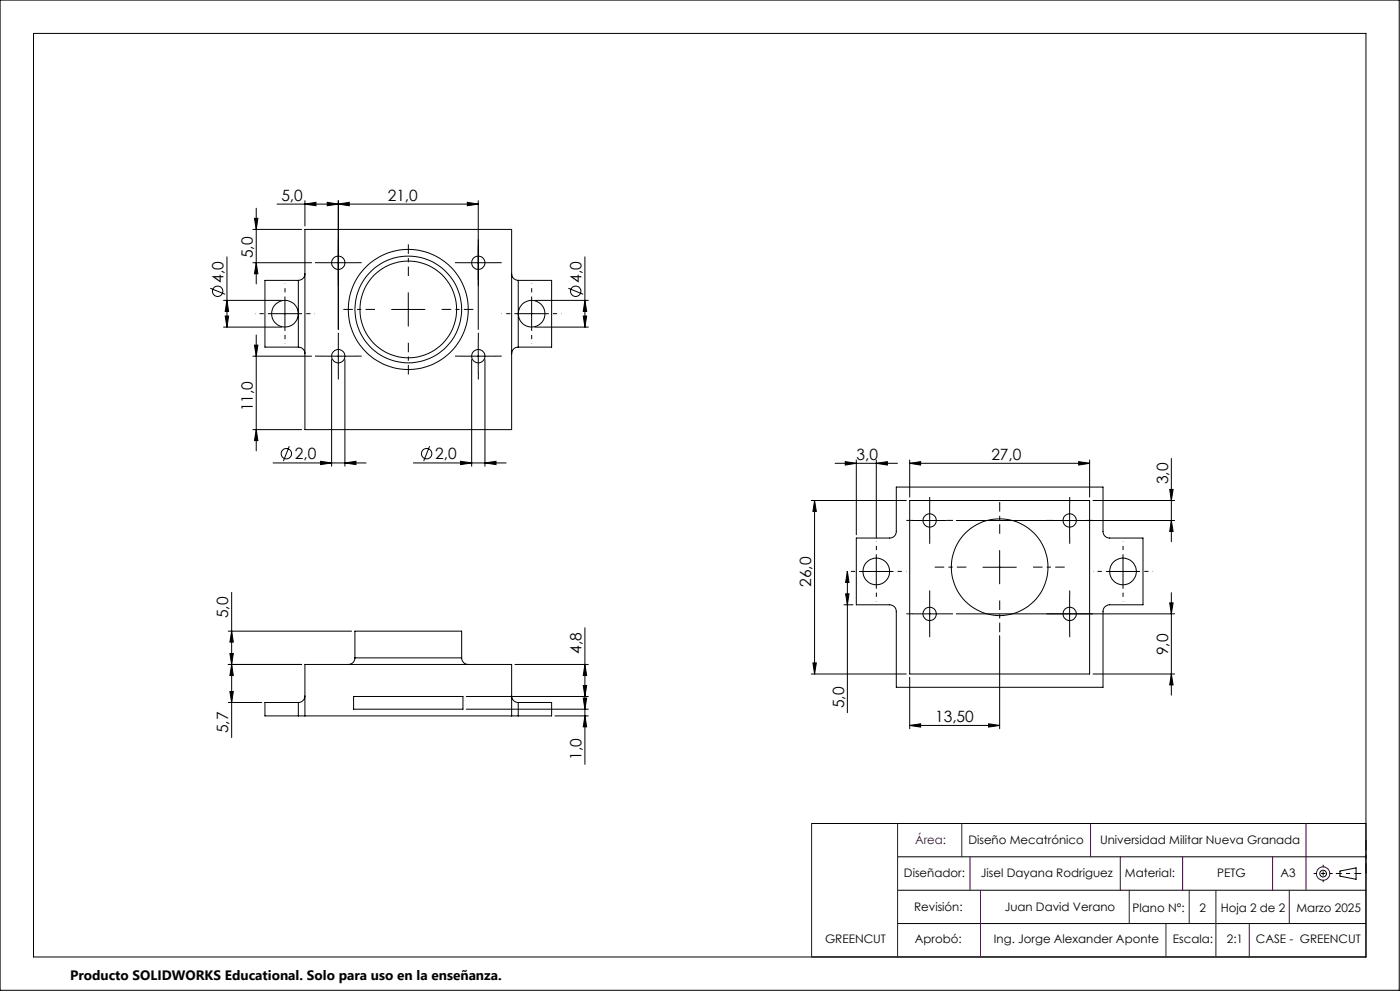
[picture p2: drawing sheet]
<svg xmlns="http://www.w3.org/2000/svg" width="420mm" height="297mm" viewBox="0 0 420 297" stroke-linecap="round" stroke-linejoin="round" font-family="sans-serif">
<g fill="none" stroke="#000" stroke-width=".3">
<path d="M0 0h419.8v296.8h-419.8zM10.1 10h399.7v276.8h-399.7zM68.1 77v21M75.8 68.8h14.7M75.8 78.7h17.7M76.3 65.4h1.1l-.5 3.4zM76.9 78.7l.5 3.4h-1.1zM76.9 62.4v22.7M83.1 61.2h60.4M91.5 61.2l3.3-.6v1.1zM91.5 68.8h62v60h-62zM91.5 60.1v7.6"/>
<path d="M96.5 78.7h10M98.2 60.6l3.3 .6-3.3 .5zM101.5 61.2l3.3-.6v1.1zM101.5 60.1v38.6M138.5 78.7h10M140.2 60.6l3.3 .6-3.3 .5zM143.5 60.1v38.6M175.5 77v21M63.1 86.4l4.4 1.8M67.1 90h17.4M67.1 98h17.4M67.6 94.7h1l-.5 3.3z"/>
<path d="M68.1 90l.5 3.3h-1zM80.5 94h10M85.5 89v10M89.5 84v20M89.5 84h-10v20h10M91.5 82a1.97 1.97 0 0 1-2 2M117.5 92.7h10M122.5 87.7v10.1M153.5 82a1.97 1.97 0 0 0 2 2M154.5 94h10M155.5 84v20M155.5 84h10v20h-10"/>
<path d="M159.5 89v10M160.5 90h16M160.5 98h16M170.5 86.4l4.4 1.8M175 94.7h1l-.5 3.3zM175.5 90l.5 3.3h-1zM75.8 106.7h17.7M76.3 103.4h1.1l-.5 3.3zM76.9 100.4v34.7M89.5 104a1.97 1.97 0 0 1 2 2M96.5 106.7h10M99.5 107.7v32"/>
<path d="M101.5 101.7v10.1M103.5 107.7v32M138.5 106.7h10M141.5 107.7v32M143.5 101.7v10.1M145.5 107.7v32M155.5 104a1.97 1.97 0 0 0-2 2M75.8 128.8h14.7M76.9 128.8l.5 3.2h-1.1zM81.9 138.7h27.9M86.8 133.7l-1.8 4.5M96.2 138.3l3.3 .4-3.3 .5z"/>
<path d="M103.5 138.7l3.3-.4v.9zM124 138.7h27.8M128.9 133.7l-1.8 4.5M138.2 138.3l3.3 .4-3.3 .5zM145.5 138.7l3.3-.4v.9zM250.5 138.8h18.7M253.6 138.4l3.3 .4-3.3 .6zM256.9 137.9v22.4M262.9 138.8l3.3-.4v1zM262.9 137.9v23.4M272.9 138.8l3.3-.4v1zM272.9 137.9v11.1"/>
<path d="M272.9 138.8h54M323.6 138.4l3.3 .4-3.3 .6zM326.9 137.9v11.1M351.4 137.4v24.9M243.4 150h28.5M244.4 150l.5 3.3h-1zM244.4 150v52M268.9 146h62v13.3a1.93 1.93 0 0 0 2 2h10v20h-10a1.99 1.99 0 0 0-2 2v22.7h-62v-22.7a1.99 1.99 0 0 0-2-2h-10v-20h10a1.93 1.93 0 0 0 2-2zM272.9 150h54v52h-54zM273.9 156h10M278.9 151v10M286.9 156h65.5"/>
<path d="M320.9 151v10M327.9 150h24.5M350.9 146.7h1l-.5 3.3zM351.4 156l.5 3.3h-1zM69.5 177.5v43.5M253.7 178h1l-.5 3.3zM254.2 171.3l.5 3.3h-1zM254.2 171.3v42.3M257.9 171.3h10M262.9 166.3v10M278.9 179v10M294.9 170h10"/>
<path d="M299.9 165v10M320.9 179v10M331.9 171.3h10M336.9 166.3v10M351.4 177.6v30.7M68.5 199.1h22M68.5 189.2h37M69 195.9h1l-.5 3.2zM69.5 189.2l.5 3.2h-1zM69.5 199.1l.5 3.4h-1zM106.5 197.2a1.93 1.93 0 0 1-2 1.9M106.5 197.2v-8h32v8"/>
<path d="M106.5 197.2h32M138.5 197.2a1.93 1.93 0 0 0 2 1.9M154.5 199.1h22M175.5 199.1l.5 3.4h-1zM175.5 188.1v41M243.9 198.7h1l-.5 3.3zM253.2 181.3h2.7M273.9 184h10M286.9 184h65.5M299.9 190.5v27.9M350.9 180.7h1l-.5 3.3zM68.5 210.5h10"/>
<path d="M69 207.3h1l-.5 3.2zM89.5 214.6h2M89.5 210.5v4.1M89.5 210.5h-10v4.1h10M91.5 208.6a1.97 1.97 0 0 1-2 1.9M91.5 214.6v-15.5h62v15.5M91.5 214.6h62M106.1 208.7h32.8v3.8h-32.8zM139.9 212.5h36.6M139.9 208.7h36.6M153.5 208.6a1.97 1.97 0 0 0 2 1.9M153.5 214.6h2"/>
<path d="M155.5 210.5v4.1M155.5 210.5h10v4.1h-10M166.5 214.6h10M175 205.5h1l-.5 3.2zM175 209.2h1l-.5 3.3zM175.5 214.6l.5 3.2h-1zM243.4 202h28.5M272.9 217.4l3.3-.5v1zM272.9 203v15.4M272.9 217.4h27M296.6 216.9l3.3 .5-3.3 .5zM327.9 202h24.5"/>
<path d="M351.4 202l.5 3.3h-1zM243.5 246.8h166.3M269.3 256.8h140.5M269.3 266.8h140.5M269.3 276.8h140.5M400.9 261.8h1.1M402 261.1l4.8-1v3.4l-4.8-.9zM406.8 261.8h1.5"/>
<circle cx="101.5" cy="78.7" r="1.99"/>
<circle cx="143.5" cy="78.7" r="1.99"/>
<circle cx="65.3" cy="87.3" r="1.55"/>
<circle cx="85.5" cy="94" r="4"/>
<circle cx="122.5" cy="92.7" r="14.5"/>
<circle cx="122.5" cy="92.7" r="16"/>
<circle cx="122.5" cy="92.7" r="18"/>
<circle cx="159.5" cy="94" r="4"/>
<circle cx="172.7" cy="87.3" r="1.55"/>
<circle cx="101.5" cy="106.8" r="1.99"/>
<circle cx="143.5" cy="106.8" r="1.99"/>
<circle cx="85.9" cy="136" r="1.56"/>
<circle cx="128" cy="136" r="1.56"/>
<circle cx="278.9" cy="156" r="2"/>
<circle cx="320.9" cy="156" r="2"/>
<circle cx="262.9" cy="171.3" r="4"/>
<circle cx="299.9" cy="170" r="14.5"/>
<circle cx="336.9" cy="171.2" r="4"/>
<circle cx="278.9" cy="184" r="2"/>
<circle cx="320.9" cy="184" r="2"/>
<circle cx="396.9" cy="261.8" r="1.01"/>
</g>
<g fill="none" stroke="#400040" stroke-width=".3">
<path d="M243.5 246.8v40M269.3 246.8v40M288.5 246.8v10M291 256.8v10M327.2 246.8v10M336.1 256.8v10M354.8 256.8v10M381.8 256.8v10M391.8 246.8v20M294.1 266.8v20M338.8 266.8v10M349.8 276.8v10"/>
<path d="M356.8 266.8v10M364.8 266.8v20M374.8 276.8v10M386.8 266.8v10"/>
<circle cx="396.9" cy="261.8" r="2"/>
</g>
<path d="M112.5 92.7h-9.5M122.5 82.7v-9.5M132.5 92.7h9.5M122.5 102.7v9.5M299.9 160v-9.5M289.9 170h-9.5M299.9 180v9.5M309.9 170h9.5" fill="none" stroke="#000" stroke-width=".3" stroke-dasharray="15.2 1.3 1.3 1.3" stroke-dashoffset="12.4" stroke-linecap="butt"/>
<g fill="none" stroke="#000" stroke-width=".3" stroke-dasharray="15.2 1.3 1.3 1.3" stroke-linecap="butt">
<path d="M96.5 78.7h-2M101.5 73.7v-2M106.5 78.7h2M138.5 78.7h-2M143.5 73.7v-2M148.5 78.7h2M101.5 83.7v2M143.5 83.7v2M96.5 106.7h-2M101.5 101.7v-2M101.5 111.7v2M106.5 106.7h2"/>
<path d="M138.5 106.7h-2M143.5 101.7v-2M143.5 111.7v2M148.5 106.7h2M273.9 156h-2M278.9 151v-2M283.9 156h2M315.9 156h-2M320.9 151v-2M325.9 156h2M278.9 161v2M278.9 179v-2"/>
<path d="M320.9 161v2M320.9 179v-2M273.9 184h-2M278.9 189v2M283.9 184h2M315.9 184h-2M320.9 189v2M325.9 184h2"/>
</g>
<g fill="none" stroke="#000" stroke-width=".3" stroke-dasharray="15.2 1.3 1.3 1.3" stroke-dashoffset="15.1" stroke-linecap="butt">
<path d="M80.5 94h-4M85.5 89v-4M85.5 99v4M90.5 94h4M154.5 94h-4M159.5 89v-4M159.5 99v4M164.5 94h4M257.9 171.2h-4M262.9 166.2v-4M262.9 176.2v4M267.9 171.2h4"/>
<path d="M331.9 171.2h-4M336.9 166.2v-4M336.9 176.2v4M341.9 171.2h4"/>
</g>
<path d="M409.8 251.8v9.9" fill="none" stroke="#000" stroke-width=".3" stroke-dasharray="15.2 1.3 1.3 1.3" stroke-dashoffset="12.2" stroke-linecap="butt"/>
<path d="M394.1 261.8h5.7" fill="none" stroke="#000" stroke-width=".3" stroke-dasharray="15.2 1.3 1.3 1.3" stroke-dashoffset="14.3" stroke-linecap="butt"/>
<path d="M397 259.2v5.2" fill="none" stroke="#000" stroke-width=".3" stroke-dasharray="15.2 1.3 1.3 1.3" stroke-dashoffset="14.5" stroke-linecap="butt"/>
<path d="M406.9 261.8h-4.9" fill="none" stroke="#000" stroke-width=".3" stroke-dasharray="15.2 1.3 1.3 1.3" stroke-dashoffset="14.7" stroke-linecap="butt"/>
<g fill="#000">
<path d="M76.9 78.7l.5 3.4h-1.1zM76.3 65.4h1.1l-.5 3.4zM351.4 156l.5 3.3h-1zM350.9 146.7h1l-.5 3.3z"/>
<path d="M98.2 60.6l3.3 .6-3.3 .5zM91.5 61.2l3.3-.6v1.1z"/>
<path d="M68.1 90l.5 3.3h-1zM67.6 94.7h1l-.5 3.3zM175.5 90l.5 3.3h-1zM175 94.7h1l-.5 3.3zM76.3 103.4h1.1l-.5 3.3zM76.9 128.8l.5 3.2h-1.1zM254.2 171.3l.5 3.3h-1zM253.7 178h1l-.5 3.3zM350.9 180.7h1l-.5 3.3zM351.4 202l.5 3.3h-1zM69.5 189.2l.5 3.2h-1zM69 195.9h1l-.5 3.2zM69.5 199.1l.5 3.4h-1zM69 207.3h1l-.5 3.2zM175.5 199.1l.5 3.4h-1zM175 205.5h1l-.5 3.2zM175 209.2h1l-.5 3.3zM175.5 214.6l.5 3.2h-1z"/>
<path d="M96.2 138.3l3.3 .4-3.3 .5zM103.5 138.7l3.3-.4v.9zM138.2 138.3l3.3 .4-3.3 .5zM145.5 138.7l3.3-.4v.9zM101.5 61.2l3.3-.6v1.1zM140.2 60.6l3.3 .6-3.3 .5z"/>
<path d="M253.6 138.4l3.3 .4-3.3 .6zM262.9 138.8l3.3-.4v1z"/>
<path d="M272.9 138.8l3.3-.4v1zM323.6 138.4l3.3 .4-3.3 .6z"/>
<path d="M243.9 198.7h1l-.5 3.3zM244.4 150l.5 3.3h-1z"/>
<path d="M296.6 216.9l3.3 .5-3.3 .5zM272.9 217.4l3.3-.5v1z"/>
</g>
<g font-size="4.7">
<text x="84.4" y="60.1">5,0</text>
<text x="116.3" y="60.1">21,0</text>
<text x="75.9" y="77.4" transform="rotate(-90 75.9 77.4)">5,0</text>
<text x="67" y="84.7" transform="rotate(-90 67 84.7)">4,0</text>
<text x="174.4" y="84.7" transform="rotate(-90 174.4 84.7)">4,0</text>
<text x="75.9" y="123.3" transform="rotate(-90 75.9 123.3)">11,0</text>
<text x="88.5" y="137.7">2,0</text>
<text x="130.6" y="137.7">2,0</text>
<text x="257" y="137.8">3,0</text>
<text x="297.4" y="137.8">27,0</text>
<text x="350.4" y="145.1" transform="rotate(-90 350.4 145.1)">3,0</text>
<text x="243.4" y="175.9" transform="rotate(-90 243.4 175.9)">26,0</text>
<text x="68.5" y="185.3" transform="rotate(-90 68.5 185.3)">5,0</text>
<text x="174.5" y="195.9" transform="rotate(-90 174.5 195.9)">4,8</text>
<text x="350.4" y="196.4" transform="rotate(-90 350.4 196.4)">9,0</text>
<text x="253.2" y="212.3" transform="rotate(-90 253.2 212.3)">5,0</text>
<text x="68.5" y="219.7" transform="rotate(-90 68.5 219.7)">5,7</text>
<text x="280.5" y="216.4">13,50</text>
<text x="174.5" y="227.8" transform="rotate(-90 174.5 227.8)">1,0</text>
</g>
<text font-size="4.1" x="21" y="293.7">Producto SOLIDWORKS Educational. Solo para uso en la enseñanza.</text>
<text font-size="3.5" fill="#400040" x="274.5" y="252.9">Área:</text>
<g font-size="3.5">
<text x="290.5" y="252.9">Diseño Mecatrónico</text>
<text x="330" y="252.9">Universidad Militar Nueva Granada</text>
<text x="271.2" y="262.8">Diseñador:</text>
<text x="294.3" y="262.8">Jisel Dayana Rodriguez</text>
<text x="337.5" y="262.8">Material:</text>
<text x="365.1" y="262.8">PETG</text>
<text x="384.1" y="262.8">A3</text>
<text x="274.2" y="273">Revisión:</text>
<text x="301.4" y="273">Juan David Verano</text>
<text x="339.8" y="273.3">Plano N°:</text>
<text x="359.9" y="273.3">2</text>
<text x="366.2" y="273.3">Hoja 2 de 2</text>
<text x="388.9" y="273.3">Marzo 2025</text>
<text x="247.5" y="282.7">GREENCUT</text>
<text x="274.5" y="282.7">Aprobó:</text>
<text x="298.2" y="282.7">Ing. Jorge Alexander Aponte</text>
<text x="351.9" y="282.7">Escala:</text>
<text x="368.1" y="282.7">2:1</text>
<text x="376.8" y="282.7">CASE - GREENCUT</text>
</g>
</svg>
